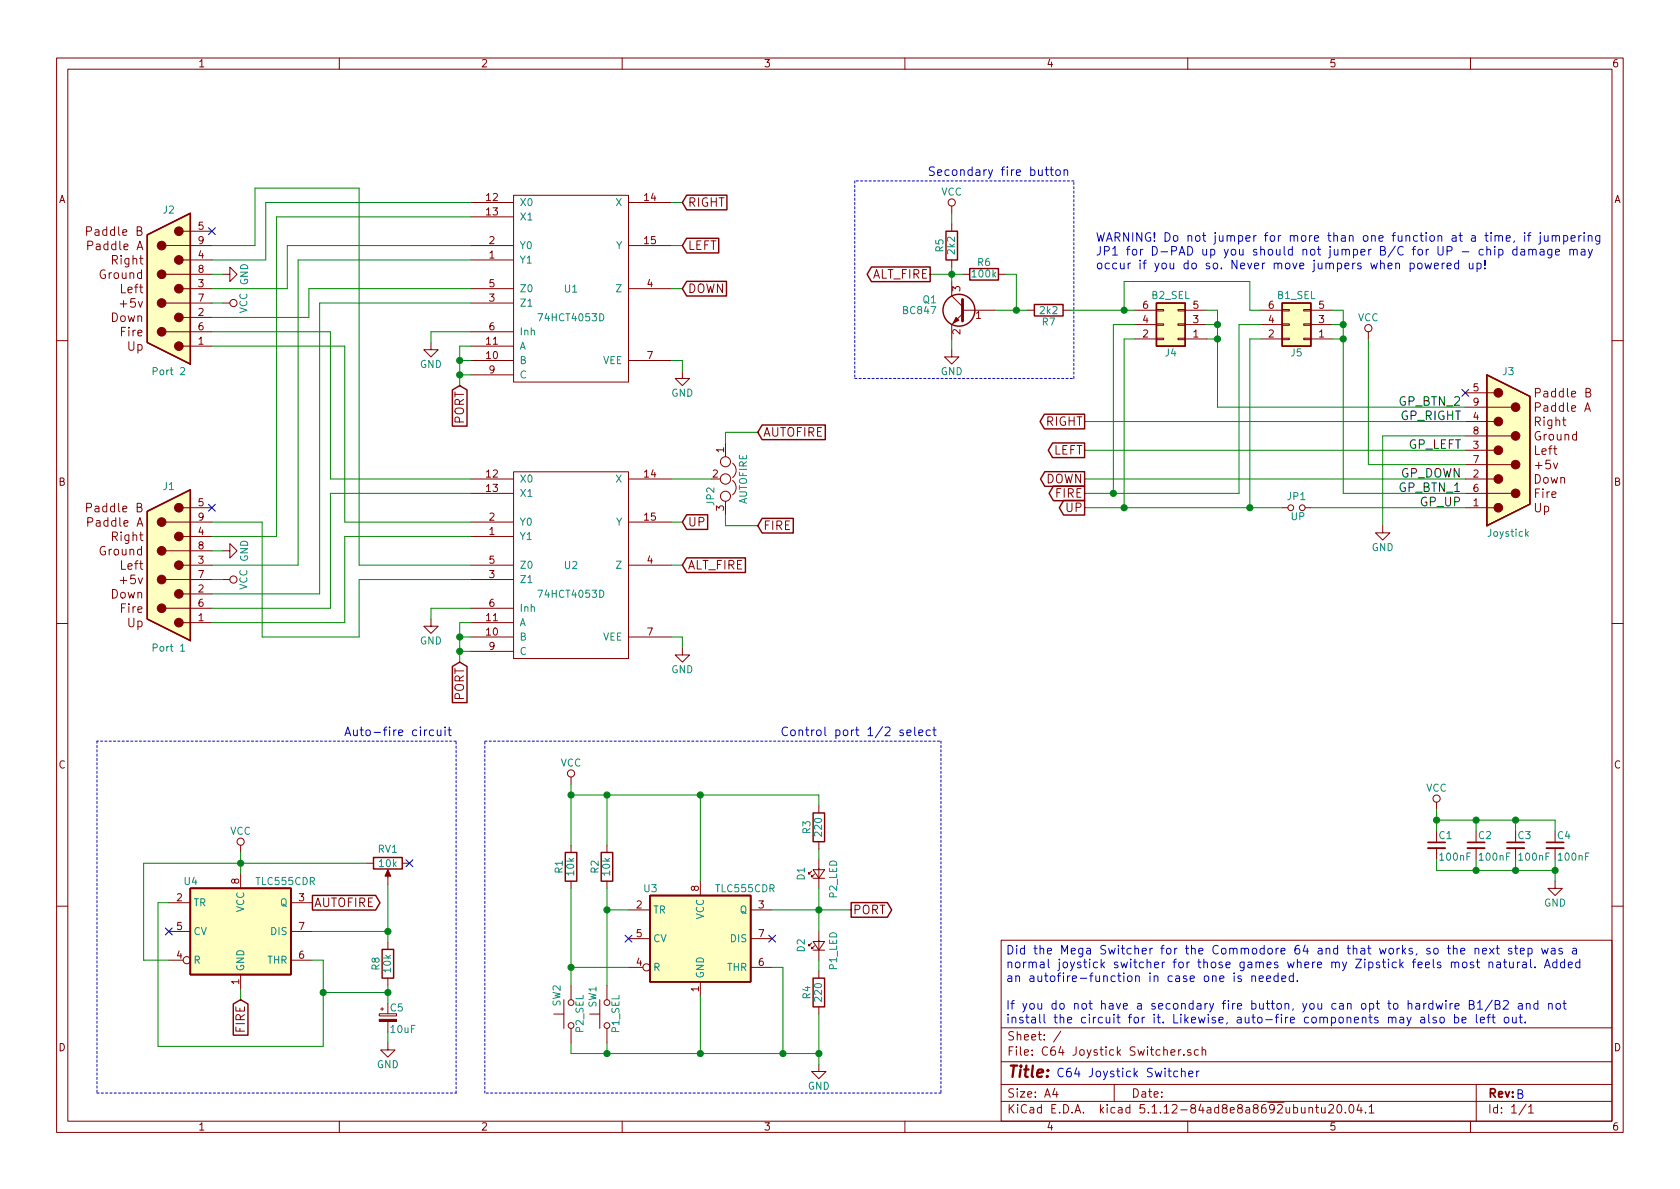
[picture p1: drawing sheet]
EESchema Schematic File Version 4
EELAYER 30 0
EELAYER END
$Descr A4 11693 8268
encoding utf-8
Sheet 1 1
Title ""
Date ""
Rev ""
Comp ""
Comment1 ""
Comment2 ""
Comment3 ""
Comment4 ""
$EndDescr
$Comp
L C64-Joystick-Switcher-rescue:Atari_Joystick J2
U 1 1
P 1175 2000
F 0 "J2" H 1175 2550 50  0000 C CNN
F 1 "Port 2" H 1175 1425 50  0000 C CNN
F 2 "RND:DSUB-9_Female_Horizontal_P2.77x2.84mm_EdgePinOffset7.70mm_Housed_MountingHolesOffset9.12mm" H 1175 2000 50  0001 C CNN
F 3 "" H 1175 2000 50  0001 C CNN
	1    1175 2000
	-1   0    0    -1  
$EndComp
$Comp
L C64-Joystick-Switcher-rescue:Atari_Joystick_Passive J1
U 1 1
P 1175 3925
F 0 "J1" H 1175 4475 50  0000 C CNN
F 1 "Port 1" H 1175 3350 50  0000 C CNN
F 2 "RND:DSUB-9_Female_Horizontal_P2.77x2.84mm_EdgePinOffset7.70mm_Housed_MountingHolesOffset9.12mm" H 1175 3925 50  0001 C CNN
F 3 "" H 1175 3925 50  0001 C CNN
	1    1175 3925
	-1   0    0    -1  
$EndComp
$Comp
L C64-Joystick-Switcher-rescue:Atari_Joystick J3
U 1 1
P 10500 3125
F 0 "J3" H 10500 3675 50  0000 C CNN
F 1 "Joystick" H 10500 2550 50  0000 C CNN
F 2 "RND:DSUB-9_Male_Horizontal_P2.77x2.84mm_EdgePinOffset7.70mm_Housed_MountingHolesOffset9.12mm" H 10500 3125 50  0001 C CNN
F 3 "" H 10500 3125 50  0001 C CNN
	1    10500 3125
	1    0    0    -1  
$EndComp
$Comp
L C64-Joystick-Switcher-rescue:Jumper_NO_Small JP1
U 1 1
P 9025 3525
F 0 "JP1" H 9025 3605 50  0000 C CNN
F 1 "UP" H 9035 3465 50  0000 C CNN
F 2 "Pin_Headers:Pin_Header_Straight_1x02_Pitch2.54mm" H 9025 3525 50  0001 C CNN
F 3 "" H 9025 3525 50  0001 C CNN
	1    9025 3525
	1    0    0    -1  
$EndComp
Text Label 10175 3525 2    60   ~ 0
GP_UP
Text Label 10175 2925 2    60   ~ 0
GP_RIGHT
Text Label 10175 3125 2    60   ~ 0
GP_LEFT
Text Label 10175 3325 2    60   ~ 0
GP_DOWN
Text GLabel 4750 1400 2    60   Input ~ 0
RIGHT
Text GLabel 7550 3125 0    60   Output ~ 0
LEFT
Text GLabel 7550 3325 0    60   Output ~ 0
DOWN
Text GLabel 7550 3525 0    60   Output ~ 0
UP
Text GLabel 7550 3425 0    60   Output ~ 0
FIRE
NoConn ~ 1475 1600
NoConn ~ 1475 3525
Text GLabel 4750 1700 2    60   Input ~ 0
LEFT
Text GLabel 7550 2925 0    60   Output ~ 0
RIGHT
Text GLabel 4750 2000 2    60   Input ~ 0
DOWN
Text GLabel 4750 3625 2    60   Input ~ 0
UP
Text GLabel 5275 3000 2    60   Input ~ 0
AUTOFIRE
$Comp
L C64-Joystick-Switcher-rescue:NE555 U3
U 1 1
P 4875 6525
F 0 "U3" H 4475 6875 50  0000 L CNN
F 1 "TLC555CDR" H 4975 6875 50  0000 L CNN
F 2 "Package_SO:SO-8_3.9x4.9mm_P1.27mm" H 4875 6525 50  0001 C CNN
F 3 "" H 4875 6525 50  0001 C CNN
F 4 "C6986" H 4875 6525 50  0001 C CNN "JLCPCB"
	1    4875 6525
	1    0    0    -1  
$EndComp
$Comp
L C64-Joystick-Switcher-rescue:R R2
U 1 1
P 4225 6025
F 0 "R2" V 4305 6025 50  0000 C CNN
F 1 "10k" V 4225 6025 50  0000 C CNN
F 2 "Resistor_SMD:R_0603_1608Metric" V 4155 6025 50  0001 C CNN
F 3 "" H 4225 6025 50  0001 C CNN
F 4 "C25804" V 4225 6025 50  0001 C CNN "JLCPCB"
	1    4225 6025
	-1   0    0    1   
$EndComp
$Comp
L C64-Joystick-Switcher-rescue:R R1
U 1 1
P 3975 6025
F 0 "R1" V 4055 6025 50  0000 C CNN
F 1 "10k" V 3975 6025 50  0000 C CNN
F 2 "Resistor_SMD:R_0603_1608Metric" V 3905 6025 50  0001 C CNN
F 3 "" H 3975 6025 50  0001 C CNN
F 4 "C25804" V 3975 6025 50  0001 C CNN "JLCPCB"
	1    3975 6025
	-1   0    0    1   
$EndComp
NoConn ~ 4375 6525
$Comp
L C64-Joystick-Switcher-rescue:SW_Push SW2
U 1 1
P 3975 7050
F 0 "SW2" H 4025 7150 50  0000 L CNN
F 1 "P2_SEL" H 3975 6990 50  0000 C CNN
F 2 "Button_Switch_THT:SW_Tactile_SPST_Angled_PTS645Vx58-2LFS" H 3975 7250 50  0001 C CNN
F 3 "" H 3975 7250 50  0001 C CNN
	1    3975 7050
	0    -1   -1   0   
$EndComp
NoConn ~ 5375 6525
Text GLabel 5925 6325 2    60   Output ~ 0
PORT
Text GLabel 3200 2675 3    60   Input ~ 0
PORT
Text GLabel 3200 4600 3    60   Input ~ 0
PORT
$Comp
L C64-Joystick-Switcher-rescue:R R4
U 1 1
P 5700 6900
F 0 "R4" V 5780 6900 50  0000 C CNN
F 1 "220" V 5700 6900 50  0000 C CNN
F 2 "Resistor_SMD:R_0603_1608Metric" V 5630 6900 50  0001 C CNN
F 3 "" H 5700 6900 50  0001 C CNN
F 4 "C22962" V 5700 6900 50  0001 C CNN "JLCPCB"
	1    5700 6900
	-1   0    0    1   
$EndComp
$Comp
L C64-Joystick-Switcher-rescue:LED_Small D1
U 1 1
P 5700 6075
F 0 "D1" H 5650 6200 50  0000 L CNN
F 1 "P2_LED" H 5525 5975 50  0000 L CNN
F 2 "LED_SMD:LED_0603_1608Metric" V 5700 6075 50  0001 C CNN
F 3 "" V 5700 6075 50  0001 C CNN
F 4 "C2286" H 5700 6075 50  0001 C CNN "JLCPCB"
	1    5700 6075
	0    -1   -1   0   
$EndComp
$Comp
L C64-Joystick-Switcher-rescue:LED_Small D2
U 1 1
P 5700 6575
F 0 "D2" H 5650 6700 50  0000 L CNN
F 1 "P1_LED" H 5525 6475 50  0000 L CNN
F 2 "LED_SMD:LED_0603_1608Metric" V 5700 6575 50  0001 C CNN
F 3 "" V 5700 6575 50  0001 C CNN
F 4 "C2286" H 5700 6575 50  0001 C CNN "JLCPCB"
	1    5700 6575
	0    -1   -1   0   
$EndComp
$Comp
L C64-Joystick-Switcher-rescue:R R3
U 1 1
P 5700 5750
F 0 "R3" V 5780 5750 50  0000 C CNN
F 1 "220" V 5700 5750 50  0000 C CNN
F 2 "Resistor_SMD:R_0603_1608Metric" V 5630 5750 50  0001 C CNN
F 3 "" H 5700 5750 50  0001 C CNN
F 4 "C22962" V 5700 5750 50  0001 C CNN "JLCPCB"
	1    5700 5750
	-1   0    0    1   
$EndComp
$Comp
L C64-Joystick-Switcher-rescue:C_Small C1
U 1 1
P 10000 5875
F 0 "C1" H 10010 5945 50  0000 L CNN
F 1 "100nF" H 10010 5795 50  0000 L CNN
F 2 "Capacitor_SMD:C_0603_1608Metric" H 10000 5875 50  0001 C CNN
F 3 "" H 10000 5875 50  0001 C CNN
F 4 "C14663" H 10000 5875 50  0001 C CNN "JLCPCB"
	1    10000 5875
	1    0    0    -1  
$EndComp
$Comp
L C64-Joystick-Switcher-rescue:C_Small C2
U 1 1
P 10275 5875
F 0 "C2" H 10285 5945 50  0000 L CNN
F 1 "100nF" H 10285 5795 50  0000 L CNN
F 2 "Capacitor_SMD:C_0603_1608Metric" H 10275 5875 50  0001 C CNN
F 3 "" H 10275 5875 50  0001 C CNN
F 4 "C14663" H 10275 5875 50  0001 C CNN "JLCPCB"
	1    10275 5875
	1    0    0    -1  
$EndComp
$Comp
L C64-Joystick-Switcher-rescue:C_Small C3
U 1 1
P 10550 5875
F 0 "C3" H 10560 5945 50  0000 L CNN
F 1 "100nF" H 10560 5795 50  0000 L CNN
F 2 "Capacitor_SMD:C_0603_1608Metric" H 10550 5875 50  0001 C CNN
F 3 "" H 10550 5875 50  0001 C CNN
F 4 "C14663" H 10550 5875 50  0001 C CNN "JLCPCB"
	1    10550 5875
	1    0    0    -1  
$EndComp
$Comp
L C64-Joystick-Switcher-rescue:74HCT4053 U1
U 1 1
P 3975 2000
F 0 "U1" H 3975 2000 50  0000 C CNN
F 1 "74HCT4053D" H 3975 1800 50  0000 C CNN
F 2 "Package_SO:SO-16_3.9x9.9mm_P1.27mm" H 3975 2000 60  0001 C CNN
F 3 "" H 3975 2000 60  0001 C CNN
F 4 "C5996" H 3975 2000 50  0001 C CNN "JLCPCB"
	1    3975 2000
	1    0    0    -1  
$EndComp
$Comp
L C64-Joystick-Switcher-rescue:74HCT4053 U2
U 1 1
P 3975 3925
F 0 "U2" H 3975 3925 50  0000 C CNN
F 1 "74HCT4053D" H 3975 3725 50  0000 C CNN
F 2 "Package_SO:SO-16_3.9x9.9mm_P1.27mm" H 3975 3925 60  0001 C CNN
F 3 "" H 3975 3925 60  0001 C CNN
F 4 "C5996" H 3975 3925 50  0001 C CNN "JLCPCB"
	1    3975 3925
	1    0    0    -1  
$EndComp
$Comp
L C64-Joystick-Switcher-rescue:VCC #PWR01
U 1 1
P 10000 5625
F 0 "#PWR01" H 10000 5475 50  0001 C CNN
F 1 "VCC" H 10000 5775 50  0000 C CNN
F 2 "" H 10000 5625 50  0001 C CNN
F 3 "" H 10000 5625 50  0001 C CNN
	1    10000 5625
	1    0    0    -1  
$EndComp
$Comp
L C64-Joystick-Switcher-rescue:GND #PWR02
U 1 1
P 10825 6125
F 0 "#PWR02" H 10825 5875 50  0001 C CNN
F 1 "GND" H 10825 5975 50  0000 C CNN
F 2 "" H 10825 6125 50  0001 C CNN
F 3 "" H 10825 6125 50  0001 C CNN
	1    10825 6125
	1    0    0    -1  
$EndComp
$Comp
L C64-Joystick-Switcher-rescue:GND #PWR03
U 1 1
P 3000 4300
F 0 "#PWR03" H 3000 4050 50  0001 C CNN
F 1 "GND" H 3000 4150 50  0000 C CNN
F 2 "" H 3000 4300 50  0001 C CNN
F 3 "" H 3000 4300 50  0001 C CNN
	1    3000 4300
	1    0    0    -1  
$EndComp
$Comp
L C64-Joystick-Switcher-rescue:GND #PWR04
U 1 1
P 4750 4500
F 0 "#PWR04" H 4750 4250 50  0001 C CNN
F 1 "GND" H 4750 4350 50  0000 C CNN
F 2 "" H 4750 4500 50  0001 C CNN
F 3 "" H 4750 4500 50  0001 C CNN
	1    4750 4500
	1    0    0    -1  
$EndComp
$Comp
L C64-Joystick-Switcher-rescue:GND #PWR05
U 1 1
P 3000 2375
F 0 "#PWR05" H 3000 2125 50  0001 C CNN
F 1 "GND" H 3000 2225 50  0000 C CNN
F 2 "" H 3000 2375 50  0001 C CNN
F 3 "" H 3000 2375 50  0001 C CNN
	1    3000 2375
	1    0    0    -1  
$EndComp
$Comp
L C64-Joystick-Switcher-rescue:GND #PWR06
U 1 1
P 4750 2575
F 0 "#PWR06" H 4750 2325 50  0001 C CNN
F 1 "GND" H 4750 2425 50  0000 C CNN
F 2 "" H 4750 2575 50  0001 C CNN
F 3 "" H 4750 2575 50  0001 C CNN
	1    4750 2575
	1    0    0    -1  
$EndComp
$Comp
L C64-Joystick-Switcher-rescue:GND #PWR07
U 1 1
P 5700 7400
F 0 "#PWR07" H 5700 7150 50  0001 C CNN
F 1 "GND" H 5700 7250 50  0000 C CNN
F 2 "" H 5700 7400 50  0001 C CNN
F 3 "" H 5700 7400 50  0001 C CNN
	1    5700 7400
	1    0    0    -1  
$EndComp
$Comp
L C64-Joystick-Switcher-rescue:VCC #PWR08
U 1 1
P 3975 5450
F 0 "#PWR08" H 3975 5300 50  0001 C CNN
F 1 "VCC" H 3975 5600 50  0000 C CNN
F 2 "" H 3975 5450 50  0001 C CNN
F 3 "" H 3975 5450 50  0001 C CNN
	1    3975 5450
	1    0    0    -1  
$EndComp
$Comp
L C64-Joystick-Switcher-rescue:VCC #PWR09
U 1 1
P 9525 2350
F 0 "#PWR09" H 9525 2200 50  0001 C CNN
F 1 "VCC" H 9525 2500 50  0000 C CNN
F 2 "" H 9525 2350 50  0001 C CNN
F 3 "" H 9525 2350 50  0001 C CNN
	1    9525 2350
	1    0    0    -1  
$EndComp
$Comp
L C64-Joystick-Switcher-rescue:GND #PWR010
U 1 1
P 1550 1900
F 0 "#PWR010" H 1550 1650 50  0001 C CNN
F 1 "GND" H 1550 1750 50  0000 C CNN
F 2 "" H 1550 1900 50  0001 C CNN
F 3 "" H 1550 1900 50  0001 C CNN
	1    1550 1900
	0    -1   -1   0   
$EndComp
$Comp
L C64-Joystick-Switcher-rescue:VCC #PWR011
U 1 1
P 1550 2100
F 0 "#PWR011" H 1550 1950 50  0001 C CNN
F 1 "VCC" H 1550 2250 50  0000 C CNN
F 2 "" H 1550 2100 50  0001 C CNN
F 3 "" H 1550 2100 50  0001 C CNN
	1    1550 2100
	0    1    1    0   
$EndComp
$Comp
L C64-Joystick-Switcher-rescue:VCC #PWR012
U 1 1
P 1550 4025
F 0 "#PWR012" H 1550 3875 50  0001 C CNN
F 1 "VCC" H 1550 4175 50  0000 C CNN
F 2 "" H 1550 4025 50  0001 C CNN
F 3 "" H 1550 4025 50  0001 C CNN
	1    1550 4025
	0    1    1    0   
$EndComp
$Comp
L C64-Joystick-Switcher-rescue:GND #PWR013
U 1 1
P 1550 3825
F 0 "#PWR013" H 1550 3575 50  0001 C CNN
F 1 "GND" H 1550 3675 50  0000 C CNN
F 2 "" H 1550 3825 50  0001 C CNN
F 3 "" H 1550 3825 50  0001 C CNN
	1    1550 3825
	0    -1   -1   0   
$EndComp
Text Notes 7350 7500 0    60   ~ 0
C64 Joystick Switcher
Text Notes 7625 1875 0    60   ~ 0
WARNING! Do not jumper for more than one function at a time, if jumpering \nJP1 for D-PAD up you should not jumper B/C for UP - chip damage may\noccur if you do so. Never move jumpers when powered up!
Text GLabel 4750 3925 2    60   Input ~ 0
ALT_FIRE
Text Label 10175 2825 2    60   ~ 0
GP_BTN_2
Text Label 10175 3425 2    60   ~ 0
GP_BTN_1
$Comp
L C64-Joystick-Switcher-rescue:Conn_02x03_Odd_Even J4
U 1 1
P 8200 2250
F 0 "J4" H 8250 2450 50  0000 C CNN
F 1 "B2_SEL" H 8250 2050 50  0000 C CNN
F 2 "Pin_Headers:Pin_Header_Straight_2x03_Pitch2.54mm" H 8200 2250 50  0001 C CNN
F 3 "" H 8200 2250 50  0001 C CNN
	1    8200 2250
	-1   0    0    1   
$EndComp
$Comp
L C64-Joystick-Switcher-rescue:Conn_02x03_Odd_Even J5
U 1 1
P 9075 2250
F 0 "J5" H 9125 2450 50  0000 C CNN
F 1 "B1_SEL" H 9125 2050 50  0000 C CNN
F 2 "Pin_Headers:Pin_Header_Straight_2x03_Pitch2.54mm" H 9075 2250 50  0001 C CNN
F 3 "" H 9075 2250 50  0001 C CNN
	1    9075 2250
	-1   0    0    1   
$EndComp
$Comp
L C64-Joystick-Switcher-rescue:R R7
U 1 1
P 7300 2150
F 0 "R7" V 7380 2150 50  0000 C CNN
F 1 "2k2" V 7300 2150 50  0000 C CNN
F 2 "Resistor_SMD:R_0603_1608Metric" V 7230 2150 50  0001 C CNN
F 3 "" H 7300 2150 50  0001 C CNN
F 4 "C4190" V 7300 2150 50  0001 C CNN "JLCPCB"
	1    7300 2150
	0    1    1    0   
$EndComp
$Comp
L Transistor_BJT:BC847 Q1
U 1 1
P 6725 2150
F 0 "Q1" H 6925 2225 50  0000 L CNN
F 1 "BC847" H 6925 2150 50  0000 L CNN
F 2 "Package_TO_SOT_SMD:SOT-23" H 6925 2075 50  0001 L CIN
F 3 "" H 6725 2150 50  0001 L CNN
F 4 "C57668" H 6725 2150 50  0001 C CNN "JLCPCB"
	1    6725 2150
	-1   0    0    -1  
$EndComp
$Comp
L C64-Joystick-Switcher-rescue:R R6
U 1 1
P 6850 1900
F 0 "R6" V 6930 1900 50  0000 C CNN
F 1 "100k" V 6850 1900 50  0000 C CNN
F 2 "Resistor_SMD:R_0603_1608Metric" V 6780 1900 50  0001 C CNN
F 3 "" H 6850 1900 50  0001 C CNN
F 4 "C25803" V 6850 1900 50  0001 C CNN "JLCPCB"
	1    6850 1900
	0    -1   -1   0   
$EndComp
$Comp
L C64-Joystick-Switcher-rescue:R R5
U 1 1
P 6625 1700
F 0 "R5" V 6705 1700 50  0000 C CNN
F 1 "2k2" V 6625 1700 50  0000 C CNN
F 2 "Resistor_SMD:R_0603_1608Metric" V 6555 1700 50  0001 C CNN
F 3 "" H 6625 1700 50  0001 C CNN
F 4 "C4190" V 6625 1700 50  0001 C CNN "JLCPCB"
	1    6625 1700
	-1   0    0    1   
$EndComp
$Comp
L C64-Joystick-Switcher-rescue:VCC #PWR014
U 1 1
P 6625 1475
F 0 "#PWR014" H 6625 1325 50  0001 C CNN
F 1 "VCC" H 6625 1625 50  0000 C CNN
F 2 "" H 6625 1475 50  0001 C CNN
F 3 "" H 6625 1475 50  0001 C CNN
	1    6625 1475
	1    0    0    -1  
$EndComp
Text GLabel 6475 1900 0    60   Output ~ 0
ALT_FIRE
$Comp
L C64-Joystick-Switcher-rescue:GND #PWR015
U 1 1
P 6625 2425
F 0 "#PWR015" H 6625 2175 50  0001 C CNN
F 1 "GND" H 6625 2275 50  0000 C CNN
F 2 "" H 6625 2425 50  0001 C CNN
F 3 "" H 6625 2425 50  0001 C CNN
	1    6625 2425
	1    0    0    -1  
$EndComp
$Comp
L C64-Joystick-Switcher-rescue:GND #PWR016
U 1 1
P 9625 3650
F 0 "#PWR016" H 9625 3400 50  0001 C CNN
F 1 "GND" H 9625 3500 50  0000 C CNN
F 2 "" H 9625 3650 50  0001 C CNN
F 3 "" H 9625 3650 50  0001 C CNN
	1    9625 3650
	1    0    0    -1  
$EndComp
$Comp
L C64-Joystick-Switcher-rescue:NE555 U4
U 1 1
P 1675 6475
F 0 "U4" H 1275 6825 50  0000 L CNN
F 1 "TLC555CDR" H 1775 6825 50  0000 L CNN
F 2 "Package_SO:SO-8_3.9x4.9mm_P1.27mm" H 1675 6475 50  0001 C CNN
F 3 "" H 1675 6475 50  0001 C CNN
F 4 "C6986" H 1675 6475 50  0001 C CNN "JLCPCB"
	1    1675 6475
	1    0    0    -1  
$EndComp
$Comp
L C64-Joystick-Switcher-rescue:R R8
U 1 1
P 2700 6700
F 0 "R8" V 2780 6700 50  0000 C CNN
F 1 "10k" V 2700 6700 50  0000 C CNN
F 2 "Resistor_SMD:R_0603_1608Metric" V 2630 6700 50  0001 C CNN
F 3 "" H 2700 6700 50  0001 C CNN
F 4 "C25804" V 2700 6700 50  0001 C CNN "JLCPCB"
	1    2700 6700
	-1   0    0    1   
$EndComp
$Comp
L C64-Joystick-Switcher-rescue:CP_Small C5
U 1 1
P 2700 7075
F 0 "C5" H 2710 7145 50  0000 L CNN
F 1 "10uF" H 2710 6995 50  0000 L CNN
F 2 "Capacitor_Tantalum_SMD:CP_EIA-3216-18_Kemet-A" H 2700 7075 50  0001 C CNN
F 3 "" H 2700 7075 50  0001 C CNN
F 4 "C7171" H 2700 7075 50  0001 C CNN "JLCPCB"
	1    2700 7075
	1    0    0    -1  
$EndComp
$Comp
L C64-Joystick-Switcher-rescue:POT RV1
U 1 1
P 2700 6000
F 0 "RV1" V 2600 6000 50  0000 C CNN
F 1 "10k" V 2700 6000 50  0000 C CNN
F 2 "Potentiometer_THT:Potentiometer_Piher_PT-6-V_Vertical" H 2700 6000 50  0001 C CNN
F 3 "" H 2700 6000 50  0001 C CNN
	1    2700 6000
	0    1    1    0   
$EndComp
$Comp
L C64-Joystick-Switcher-rescue:GND #PWR017
U 1 1
P 2700 7250
F 0 "#PWR017" H 2700 7000 50  0001 C CNN
F 1 "GND" H 2700 7100 50  0000 C CNN
F 2 "" H 2700 7250 50  0001 C CNN
F 3 "" H 2700 7250 50  0001 C CNN
	1    2700 7250
	1    0    0    -1  
$EndComp
Text GLabel 1675 6950 3    60   Input ~ 0
FIRE
Text GLabel 2175 6275 2    60   Output ~ 0
AUTOFIRE
$Comp
L C64-Joystick-Switcher-rescue:VCC #PWR018
U 1 1
P 1675 5925
F 0 "#PWR018" H 1675 5775 50  0001 C CNN
F 1 "VCC" H 1675 6075 50  0000 C CNN
F 2 "" H 1675 5925 50  0001 C CNN
F 3 "" H 1675 5925 50  0001 C CNN
	1    1675 5925
	1    0    0    -1  
$EndComp
$Comp
L C64-Joystick-Switcher-rescue:C_Small C4
U 1 1
P 10825 5875
F 0 "C4" H 10835 5945 50  0000 L CNN
F 1 "100nF" H 10835 5795 50  0000 L CNN
F 2 "Capacitor_SMD:C_0603_1608Metric" H 10825 5875 50  0001 C CNN
F 3 "" H 10825 5875 50  0001 C CNN
F 4 "C14663" H 10825 5875 50  0001 C CNN "JLCPCB"
	1    10825 5875
	1    0    0    -1  
$EndComp
Text Notes 7000 7125 0    60   ~ 0
Did the Mega Switcher for the Commodore 64 and that works, so the next step was a\nnormal joystick switcher for those games where my Zipstick feels most natural. Added\nan autofire-function in case one is needed.\n\nIf you do not have a secondary fire button, you can opt to hardwire B1/B2 and not\ninstall the circuit for it. Likewise, auto-fire components may also be left out.
Text Notes 10550 7650 0    60   ~ 0
B
NoConn ~ 10200 2725
$Comp
L C64-Joystick-Switcher-rescue:Jumper_NC_Dual JP2
U 1 1
P 5050 3325
F 0 "JP2" H 5100 3225 50  0000 L CNN
F 1 "AUTOFIRE" H 5050 3425 50  0000 C BNN
F 2 "Pin_Headers:Pin_Header_Straight_1x03_Pitch2.54mm" H 5050 3325 50  0001 C CNN
F 3 "" H 5050 3325 50  0001 C CNN
	1    5050 3325
	0    1    1    0   
$EndComp
NoConn ~ 1175 6475
NoConn ~ 2850 6000
Text GLabel 5275 3650 2    60   Input ~ 0
FIRE
Wire Wire Line
	7550 3525 7825 3525
Wire Wire Line
	7550 3325 10200 3325
Wire Wire Line
	7550 3125 10200 3125
Wire Wire Line
	7550 2925 10200 2925
Wire Wire Line
	9350 2150 9350 2250
Wire Wire Line
	9350 2350 9275 2350
Wire Wire Line
	9350 3425 10200 3425
Connection ~ 9350 2350
Wire Wire Line
	9125 3525 10200 3525
Wire Wire Line
	8775 2350 8700 2350
Wire Wire Line
	8700 2350 8700 3525
Connection ~ 8700 3525
Wire Wire Line
	8775 2250 8625 2250
Wire Wire Line
	8625 2250 8625 3425
Wire Wire Line
	8625 3425 7750 3425
Wire Wire Line
	8475 2150 8475 2250
Wire Wire Line
	8475 2350 8400 2350
Wire Wire Line
	8475 2825 10200 2825
Connection ~ 8475 2350
Wire Wire Line
	7900 2350 7825 2350
Wire Wire Line
	7825 2350 7825 3525
Connection ~ 7825 3525
Wire Wire Line
	7900 2250 7750 2250
Wire Wire Line
	7750 2250 7750 3425
Connection ~ 7750 3425
Wire Wire Line
	9275 2250 9350 2250
Wire Wire Line
	8400 2250 8475 2250
Wire Wire Line
	9525 3225 10200 3225
Wire Wire Line
	1475 3725 1925 3725
Wire Wire Line
	1925 3725 1925 1500
Wire Wire Line
	1925 1500 3275 1500
Wire Wire Line
	1475 1800 1850 1800
Wire Wire Line
	1850 1800 1850 1400
Wire Wire Line
	1850 1400 3275 1400
Wire Wire Line
	1475 2000 2000 2000
Wire Wire Line
	2000 2000 2000 1700
Wire Wire Line
	2000 1700 3275 1700
Wire Wire Line
	2075 1800 3275 1800
Wire Wire Line
	2075 3925 2075 1800
Wire Wire Line
	1475 3925 2075 3925
Wire Wire Line
	2150 2000 3275 2000
Wire Wire Line
	2150 2200 2150 2000
Wire Wire Line
	1475 2200 2150 2200
Wire Wire Line
	2225 2100 3275 2100
Wire Wire Line
	2225 4125 2225 2100
Wire Wire Line
	1475 4125 2225 4125
Wire Wire Line
	2300 3325 3275 3325
Wire Wire Line
	2300 2300 2300 3325
Wire Wire Line
	1475 2300 2300 2300
Wire Wire Line
	2300 3425 3275 3425
Wire Wire Line
	2300 4225 2300 3425
Wire Wire Line
	1475 4225 2300 4225
Wire Wire Line
	2400 3625 3275 3625
Wire Wire Line
	2400 2400 2400 3625
Wire Wire Line
	1475 2400 2400 2400
Wire Wire Line
	2400 3725 3275 3725
Wire Wire Line
	2400 4325 2400 3725
Wire Wire Line
	1475 4325 2400 4325
Wire Wire Line
	4750 2575 4750 2500
Wire Wire Line
	4750 2500 4675 2500
Wire Wire Line
	4750 4500 4750 4425
Wire Wire Line
	4750 4425 4675 4425
Wire Wire Line
	3000 2375 3000 2300
Wire Wire Line
	3000 2300 3275 2300
Wire Wire Line
	3000 4300 3000 4225
Wire Wire Line
	3000 4225 3275 4225
Wire Wire Line
	3275 2400 3200 2400
Wire Wire Line
	3200 2400 3200 2500
Wire Wire Line
	3200 2600 3275 2600
Wire Wire Line
	3275 2500 3200 2500
Connection ~ 3200 2500
Wire Wire Line
	3275 4325 3200 4325
Wire Wire Line
	3200 4325 3200 4425
Wire Wire Line
	3200 4525 3275 4525
Wire Wire Line
	3275 4425 3200 4425
Connection ~ 3200 4425
Wire Wire Line
	4750 3925 4675 3925
Wire Wire Line
	4375 6325 4225 6325
Wire Wire Line
	4225 6175 4225 6325
Wire Wire Line
	3975 6725 4375 6725
Wire Wire Line
	3975 6175 3975 6725
Connection ~ 3975 6725
Connection ~ 4225 6325
Wire Wire Line
	4875 7325 4875 6925
Wire Wire Line
	5375 6725 5450 6725
Wire Wire Line
	5450 6725 5450 7325
Wire Wire Line
	3975 7250 3975 7325
Wire Wire Line
	3975 7325 4225 7325
Wire Wire Line
	4225 7325 4225 7250
Connection ~ 4225 7325
Connection ~ 4875 7325
Connection ~ 5450 7325
Wire Wire Line
	5375 6325 5700 6325
Connection ~ 3200 2600
Connection ~ 3200 4525
Wire Wire Line
	5700 6175 5700 6325
Connection ~ 5700 6325
Wire Wire Line
	5700 7050 5700 7325
Connection ~ 5700 7325
Wire Wire Line
	5700 6750 5700 6675
Wire Wire Line
	5700 5525 5700 5600
Wire Wire Line
	3975 5525 4225 5525
Wire Wire Line
	3975 5450 3975 5525
Connection ~ 3975 5525
Wire Wire Line
	4225 5875 4225 5525
Connection ~ 4225 5525
Wire Wire Line
	4875 6125 4875 5525
Connection ~ 4875 5525
Wire Wire Line
	5700 5900 5700 5975
Wire Wire Line
	10000 5625 10000 5700
Wire Wire Line
	10000 5700 10275 5700
Wire Wire Line
	10550 5700 10550 5775
Wire Wire Line
	10275 5775 10275 5700
Connection ~ 10275 5700
Wire Wire Line
	10000 5975 10000 6050
Wire Wire Line
	10000 6050 10275 6050
Wire Wire Line
	10550 5975 10550 6050
Wire Wire Line
	10275 5975 10275 6050
Connection ~ 10275 6050
Connection ~ 10550 6050
Connection ~ 10000 5700
Wire Wire Line
	1475 1900 1550 1900
Wire Wire Line
	1475 2100 1550 2100
Wire Wire Line
	1475 4025 1550 4025
Wire Wire Line
	1475 3825 1550 3825
Wire Wire Line
	9525 2350 9525 3225
Wire Wire Line
	4675 1400 4750 1400
Wire Wire Line
	4675 1700 4750 1700
Wire Wire Line
	4675 2000 4750 2000
Wire Wire Line
	4675 3625 4750 3625
Wire Wire Line
	3275 3925 2500 3925
Wire Wire Line
	2500 3925 2500 1300
Wire Wire Line
	2500 1300 1775 1300
Wire Wire Line
	1775 1300 1775 1700
Wire Wire Line
	1775 1700 1475 1700
Wire Wire Line
	1475 3625 1825 3625
Wire Wire Line
	1825 3625 1825 4425
Wire Wire Line
	1825 4425 2500 4425
Wire Wire Line
	2500 4425 2500 4025
Wire Wire Line
	2500 4025 3275 4025
Wire Wire Line
	9350 2150 9275 2150
Connection ~ 9350 2250
Wire Wire Line
	8475 2150 8400 2150
Connection ~ 8475 2250
Wire Wire Line
	7450 2150 7825 2150
Wire Wire Line
	7825 2150 7825 1950
Wire Wire Line
	7825 1950 8700 1950
Wire Wire Line
	8700 1950 8700 2150
Wire Wire Line
	8700 2150 8775 2150
Connection ~ 7825 2150
Wire Wire Line
	6925 2150 7075 2150
Wire Wire Line
	7075 2150 7075 1900
Connection ~ 7075 2150
Wire Wire Line
	7075 1900 7000 1900
Wire Wire Line
	6475 1900 6625 1900
Wire Wire Line
	6625 1850 6625 1900
Connection ~ 6625 1900
Wire Wire Line
	6625 1475 6625 1550
Wire Wire Line
	6625 2350 6625 2425
Wire Wire Line
	10200 3025 9625 3025
Wire Wire Line
	9625 3025 9625 3650
Wire Wire Line
	10825 5700 10825 5775
Connection ~ 10550 5700
Wire Wire Line
	10825 5975 10825 6050
Connection ~ 10825 6050
Wire Notes Line
	7475 2625 7475 1250
Wire Notes Line
	7475 1250 5950 1250
Wire Notes Line
	5950 1250 5950 2625
Wire Notes Line
	5950 2625 7475 2625
Wire Wire Line
	1675 6950 1675 6875
Wire Wire Line
	1175 6275 1100 6275
Wire Wire Line
	1100 6275 1100 7275
Wire Wire Line
	1100 7275 2250 7275
Wire Wire Line
	2250 7275 2250 6900
Wire Wire Line
	2250 6675 2175 6675
Wire Wire Line
	1675 5925 1675 6000
Wire Wire Line
	1000 6000 1675 6000
Wire Wire Line
	1000 6000 1000 6675
Wire Wire Line
	1000 6675 1175 6675
Connection ~ 1675 6000
Wire Wire Line
	2175 6475 2700 6475
Wire Wire Line
	2700 6150 2700 6475
Connection ~ 2700 6475
Wire Wire Line
	2700 7250 2700 7175
Wire Wire Line
	5275 3000 5050 3000
Wire Wire Line
	5050 3000 5050 3075
Wire Wire Line
	5050 3575 5050 3650
Wire Wire Line
	5050 3650 5275 3650
Wire Wire Line
	4675 3325 4950 3325
Wire Notes Line
	675  5150 675  7600
Wire Notes Line
	675  7600 3175 7600
Wire Notes Line
	3175 7600 3175 5150
Text Notes 3150 5125 2    60   ~ 0
Auto-fire circuit
Wire Notes Line
	3375 7600 3375 5150
Wire Notes Line
	3375 5150 6550 5150
Wire Notes Line
	6550 5150 6550 7600
Wire Notes Line
	6550 7600 3375 7600
Wire Notes Line
	3175 5150 675  5150
Text Notes 6525 5125 2    60   ~ 0
Control port 1/2 select
Text Notes 7450 1225 2    60   ~ 0
Secondary fire button
Wire Wire Line
	2700 6850 2700 6900
Wire Wire Line
	2700 6900 2250 6900
Connection ~ 2250 6900
Connection ~ 2700 6900
Wire Wire Line
	9350 2350 9350 3425
Wire Wire Line
	8700 3525 8925 3525
Wire Wire Line
	8475 2350 8475 2825
Wire Wire Line
	7825 3525 8700 3525
Wire Wire Line
	7750 3425 7550 3425
Wire Wire Line
	3200 2500 3200 2600
Wire Wire Line
	3200 4425 3200 4525
Wire Wire Line
	3975 6725 3975 6850
Wire Wire Line
	4225 6325 4225 6850
Wire Wire Line
	4225 7325 4875 7325
Wire Wire Line
	4875 7325 5450 7325
Wire Wire Line
	5450 7325 5700 7325
Wire Wire Line
	3200 2600 3200 2675
Wire Wire Line
	3200 4525 3200 4600
Wire Wire Line
	5700 6325 5925 6325
Wire Wire Line
	5700 6325 5700 6475
Wire Wire Line
	5700 7325 5700 7400
Wire Wire Line
	3975 5525 3975 5875
Wire Wire Line
	4225 5525 4875 5525
Wire Wire Line
	4875 5525 5700 5525
Wire Wire Line
	10275 5700 10550 5700
Wire Wire Line
	10275 6050 10550 6050
Wire Wire Line
	10550 6050 10825 6050
Wire Wire Line
	10000 5700 10000 5775
Wire Wire Line
	9350 2250 9350 2350
Wire Wire Line
	8475 2250 8475 2350
Wire Wire Line
	7825 2150 7900 2150
Wire Wire Line
	7075 2150 7150 2150
Wire Wire Line
	6625 1900 6700 1900
Wire Wire Line
	6625 1900 6625 1950
Wire Wire Line
	10550 5700 10825 5700
Wire Wire Line
	10825 6050 10825 6125
Wire Wire Line
	1675 6000 1675 6075
Wire Wire Line
	1675 6000 2550 6000
Wire Wire Line
	2700 6475 2700 6550
Wire Wire Line
	2250 6900 2250 6675
Wire Wire Line
	2700 6900 2700 6975
$Comp
L C64-Joystick-Switcher-rescue:SW_Push SW1
U 1 1
P 4225 7050
F 0 "SW1" H 4025 7150 50  0000 L CNN
F 1 "P1_SEL" H 4225 6990 50  0000 C CNN
F 2 "Button_Switch_THT:SW_Tactile_SPST_Angled_PTS645Vx58-2LFS" H 4225 7250 50  0001 C CNN
F 3 "" H 4225 7250 50  0001 C CNN
	1    4225 7050
	0    -1   1    0   
$EndComp
$EndSCHEMATC
